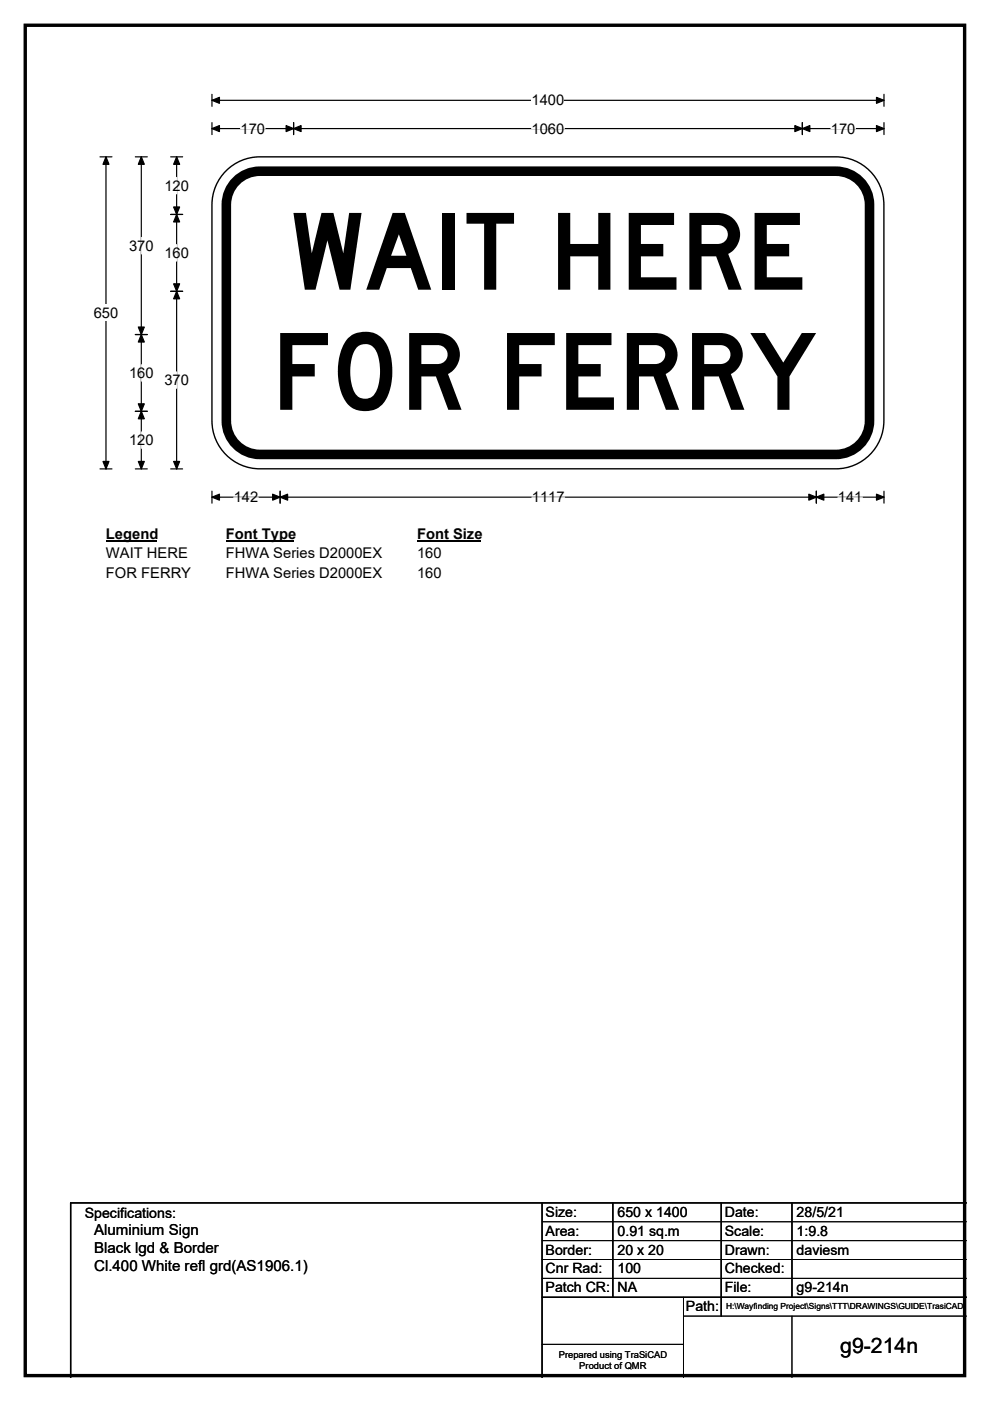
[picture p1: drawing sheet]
<svg xmlns="http://www.w3.org/2000/svg" width="210mm" height="297mm" viewBox="0 0 210 297" stroke-linecap="round" stroke-linejoin="round" font-family="sans-serif">
<path d="M5.4 5.4h199.2v286.3h-199.2z" fill="none" stroke="#000" stroke-width=".72"/>
<path d="M45 21.3h142.5M45 20v2.5M187.5 20v2.5" fill="none" stroke="#000" stroke-width=".25"/>
<path d="M45 21.3l1.5-.7v1.3zM185.9 20.6l1.6 .7-1.6 .6z" fill="#000" stroke="#000" stroke-width=".25"/>
<path d="M112.8 19.5h6.9v3.5h-6.9z" fill="#fff"/>
<g fill="none" stroke="#000" stroke-width=".25">
<path d="M21.2 33.3h2.5M22.5 33.3v66.1M45 27.3h142.5M45 26v2.5M62.3 26v2.5M170.2 26v2.5M187.5 26v2.5M21.2 99.4h2.5M45 104.1v2.6M45 105.4h142.5M59.4 104.1v2.6M173.1 104.1v2.6"/>
<path d="M187.5 104.1v2.6"/>
</g>
<g fill="#000" stroke="#000" stroke-width=".25">
<path d="M22.5 33.3l.6 1.5h-1.3zM45 27.3l1.5-.7v1.3zM62.3 27.3l1.6-.7v1.3zM60.7 26.6l1.6 .7-1.6 .6zM168.6 26.6l1.6 .7-1.6 .6zM170.2 27.3l1.6-.7v1.3zM185.9 26.6l1.6 .7-1.6 .6zM21.8 97.8h1.3l-.6 1.6zM45 105.4l1.5-.6v1.2zM59.4 105.4l1.6-.6v1.2zM57.8 104.8l1.6 .6-1.6 .6zM171.6 104.8l1.5 .6-1.5 .6z"/>
<path d="M173.1 105.4l1.6-.6v1.2zM185.9 104.8l1.6 .6-1.6 .6z"/>
</g>
<path d="M51 27.3h5.2M112.8 27.3h6.9M176.2 27.3h5.2M49.6 105.4h5.2M112.8 105.4h7M177.7 105.4h5.2" fill="none" stroke="#fff" stroke-width=".25"/>
<path d="M19.9 64.6h5.2v3.5h-5.2z" fill="#fff"/>
<path d="M28.7 33.3h2.5M30 33.3v66.1M36.2 33.3h2.5M37.5 33.3v66.1M36.2 45.5h2.5M28.7 70.9h2.5M36.2 61.8h2.5M28.7 87.2h2.5M28.7 99.4h2.5M36.2 99.4h2.5" fill="none" stroke="#000" stroke-width=".25"/>
<path d="M30 33.3l.6 1.5h-1.3zM37.5 33.3l.6 1.5h-1.3zM37.5 45.5l.6 1.6h-1.3zM36.8 43.9h1.3l-.6 1.6zM30 70.9l.6 1.6h-1.3zM29.3 69.3h1.3l-.6 1.6zM36.8 60.2h1.3l-.6 1.6zM37.5 61.8l.6 1.6h-1.3zM29.3 85.6h1.3l-.6 1.6zM30 87.2l.6 1.6h-1.3zM29.3 97.8h1.3l-.6 1.6zM36.8 97.8h1.3l-.6 1.6z" fill="#000" stroke="#000" stroke-width=".25"/>
<path d="M37.5 37.6v3.5M30 50.3v3.5M37.5 51.9v3.5M30 77.3v3.5M37.5 78.8v3.5M30 91.6v3.5" fill="none" stroke="#fff" stroke-width=".25"/>
<path d="M22.5 111.4h10.7v3.5h-10.7z" fill="#fff"/>
<path d="M22.5 114.7h10.7" fill="none" stroke="#000" stroke-width=".32"/>
<path d="M47.9 111.4h14.4v3.5h-14.4z" fill="#fff"/>
<path d="M47.9 114.7h14.4" fill="none" stroke="#000" stroke-width=".32"/>
<path d="M88.5 111.4h13.4v3.5h-13.4z" fill="#fff"/>
<path d="M88.5 114.7h13.4" fill="none" stroke="#000" stroke-width=".32"/>
<g fill="#fff">
<path d="M22.5 115.6h17.3v3.5h-17.3z"/>
<path d="M47.9 115.6h33.1v3.5h-33.1z"/>
<path d="M88.5 115.6h5.2v3.5h-5.2z"/>
<path d="M22.5 119.8h17.9v3.5h-17.9z"/>
<path d="M47.9 119.8h33.1v3.5h-33.1z"/>
<path d="M88.5 119.8h5.2v3.5h-5.2z"/>
</g>
<path d="M47.5 36.7a10.1 10.1 0 0 1 7.6-3.4h122.2a10.2 10.2 0 0 1 10.2 10.1v45.8a10.2 10.2 0 0 1-10.2 10.2h-122.2a10.2 10.2 0 0 1-10.1-10.2v-45.8a10.1 10.1 0 0 1 2.5-6.7z" fill-rule="evenodd" fill="#fff" stroke="#fff" stroke-width=".21"/>
<path d="M49.7 38.7a7.1 7.1 0 0 1 5.4-2.4h122.2a7.1 7.1 0 0 1 7.1 7.1v45.8a7.1 7.1 0 0 1-7.1 7.2h-122.2a7.1 7.1 0 0 1-7.1-7.2v-45.8a7.1 7.1 0 0 1 1.7-4.7z" fill="none" stroke="#000" stroke-width="2"/>
<path d="M47.5 36.7a10.1 10.1 0 0 1 7.6-3.4h122.2a10.2 10.2 0 0 1 10.2 10.1v45.8a10.2 10.2 0 0 1-10.2 10.2h-122.2a10.2 10.2 0 0 1-10.1-10.2v-45.8a10.1 10.1 0 0 1 2.5-6.7zM115 255v37M130 255v20M153 255v24M168 255v20M205 255h-190v37M115 275h90" fill="none" stroke="#000" stroke-width=".3"/>
<path d="M115 259h90M115 263h90M115 267h90M115 271h90M145 279h60M145 275v17M168 279v13M115 285h30" fill="none" stroke="#000" stroke-width=".21"/>
<g font-size="22.6">
<text x="61.8" y="61.4">WAIT HERE</text>
<text x="57.5" y="86.9">FOR FERRY</text>
</g>
<text font-size="4.5" x="178.2" y="286.9">g9-214n</text>
<g font-size="3.2">
<text x="20" y="261.9">Aluminium Sign</text>
<text x="20" y="265.7">Black lgd &amp; Border</text>
<text x="20" y="269.6">Cl.400 White refl grd(AS1906.1)</text>
</g>
<g font-size="3.1">
<text x="112.8" y="22.3">1400</text>
<text x="51" y="28.3">170</text>
<text x="112.8" y="28.3">1060</text>
<text x="176.2" y="28.3">170</text>
<text x="34.9" y="40.4">120</text>
<text x="27.4" y="53.1">370</text>
<text x="34.9" y="54.7">160</text>
<text x="19.9" y="67.4">650</text>
<text x="27.4" y="80.1">160</text>
<text x="34.9" y="81.6">370</text>
<text x="27.4" y="94.4">120</text>
<text x="49.6" y="106.5">142</text>
<text x="112.8" y="106.5">1117</text>
<text x="177.7" y="106.5">141</text>
<text x="22.5" y="114.2">Legend</text>
<text x="22.5" y="118.4">WAIT HERE</text>
<text x="47.9" y="114.2">Font Type</text>
<text x="47.9" y="118.4">FHWA Series D2000EX</text>
<text x="88.5" y="114.2">Font Size</text>
<text x="88.5" y="118.4">160</text>
<text x="22.5" y="122.6">FOR FERRY</text>
<text x="47.9" y="122.6">FHWA Series D2000EX</text>
<text x="88.5" y="122.6">160</text>
</g>
<g font-size="3">
<text x="115.7" y="258">Size:</text>
<text x="131" y="258">650 x 1400</text>
<text x="153.7" y="258">Date:</text>
<text x="169" y="258">28/5/21</text>
<text x="18" y="258.2">Specifications:</text>
<text x="115.7" y="262">Area:</text>
<text x="131" y="262">0.91 sq.m</text>
<text x="153.7" y="262">Scale:</text>
<text x="169" y="262">1:9.8</text>
<text x="115.7" y="266">Border:</text>
<text x="115.7" y="270">Cnr Rad:</text>
<text x="131" y="266">20 x 20</text>
<text x="131" y="270">100</text>
<text x="153.7" y="266">Drawn:</text>
<text x="153.7" y="270">Checked:</text>
<text x="169" y="266">daviesm</text>
<text x="115.7" y="274">Patch CR:</text>
<text x="131" y="274">NA</text>
<text x="153.7" y="274">File:</text>
<text x="169" y="274">g9-214n</text>
<text x="145.5" y="278">Path:</text>
</g>
<g font-size="2">
<text x="118.5" y="287.8">Prepared using TraSiCAD</text>
<text x="122.9" y="290.2">Product of QMR</text>
</g>
<text font-size="1.8" x="154" y="277.5">H:\Wayfinding Project\Signs\TTT\DRAWINGS\GUIDE\TrasiCAD</text>
</svg>
